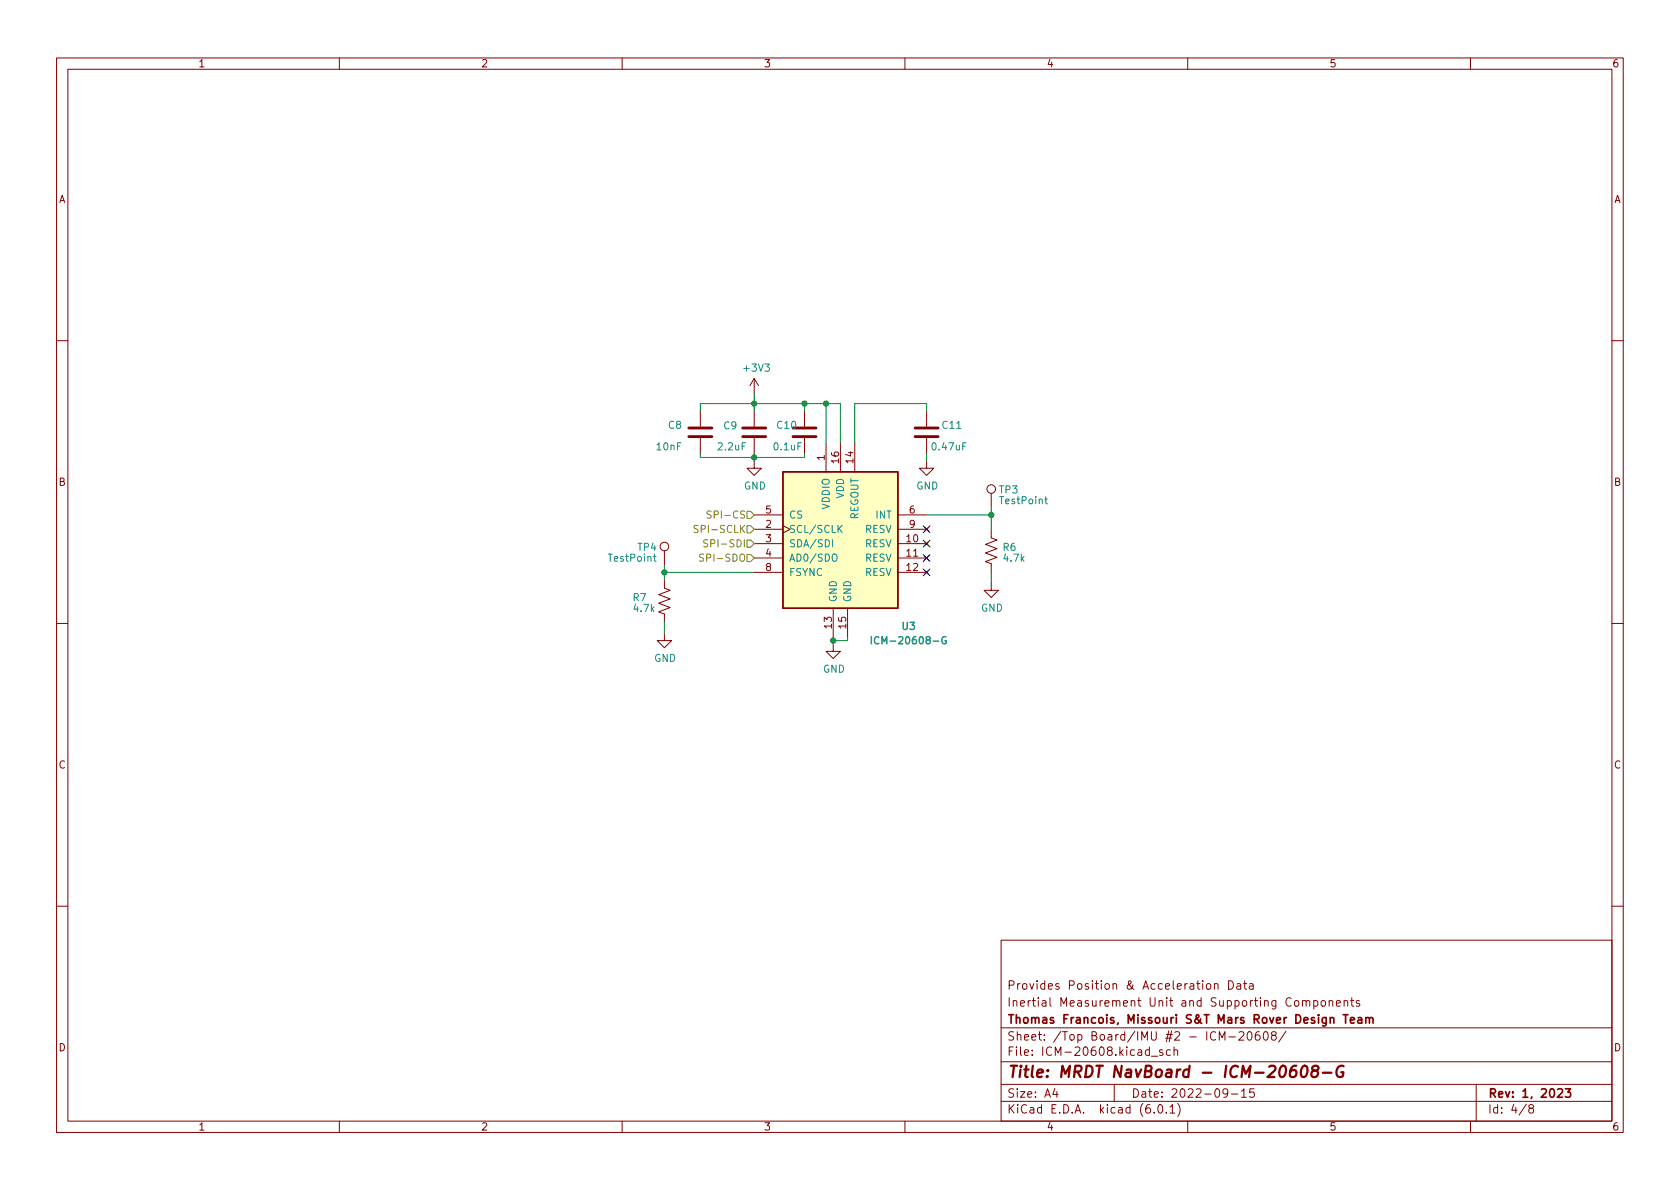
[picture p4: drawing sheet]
<svg xmlns="http://www.w3.org/2000/svg" width="297mm" height="210mm" viewBox="0 0 297 210" stroke-linecap="round" stroke-linejoin="round" font-family="sans-serif">
<g fill="none" stroke="#840000" stroke-width=".18">
<path d="M10 10.2h277v190.1h-277zM12 12.2h273v186.1h-273zM60 10.2v2M110 10.2v2M160 10.2v2M210 10.2v2M260 10.2v2M10 60.2h2M123.8 72.6v2.8M123.8 77.5v2.8M133.3 66.9l-.7 1.3M133.3 66.9v2.6"/>
<path d="M133.3 72.6v2.8M133.3 77.5v2.8M133.3 66.9l.8 1.3M142.2 72.6v2.8M142.2 77.5v2.8M146 78.4v5M148.6 78.4v5M151.1 78.4v5M163.8 72.6v2.8M163.8 77.5v2.8M285 60.2h2M117.5 97.4v2.5"/>
<path d="M133.3 81.5v1.3h1.3l-1.3 1.3-1.2-1.3h1.2M133.3 96.1h5.1M133.3 98.7h5.1M133.3 93.6h5.1M133.3 91.1h5.1M138.4 93l1.3 .6-1.3 .6M158.7 96.1h5.1M158.7 98.7h5.1M158.7 93.6h5.1M158.7 91.1h5.1M163.4 95.8l.8 .7M163.4 98.3l.8 .8"/>
<path d="M163.4 93.2l.8 .8M163.8 81.5v1.3h1.3l-1.3 1.3-1.2-1.3h1.2M164.2 95.8l-.8 .7M164.2 98.3l-.8 .8M164.2 93.2l-.8 .8M175.3 93.6v1.5l1 .4-2.1 .8 2.1 .7-2.1 .8 2.1 .7-2.1 .8 1.1 .4v1.5M175.3 87.2v2.6M10 110.2h2M117.5 102.5v1.5l1 .4-2 .8 2 .7-2 .8 2 .7-2 .8 1 .4v1.5M117.5 112v1.3h1.2l-1.2 1.2-1.3-1.2h1.3M133.3 101.2h5.1M147.3 113.9v1.3h1.3l-1.3 1.3-1.3-1.3h1.3"/>
<path d="M147.3 107.6v5M149.9 107.6v5M158.7 101.2h5.1M163.4 100.8l.8 .8M164.2 100.8l-.8 .8M175.3 103.1v1.3h1.2l-1.2 1.3-1.3-1.3h1.3M285 110.2h2M10 160.2h2M177 166.3h108v32h-108zM213.4 174l.4-.1 .3 .3v.4l-.3 .3h-.4l-.1-.3v-.4zM214.7 174.1l.2-.2 .4 .1 .1 .9M214.7 173.9v1"/>
<path d="M217.2 173.4a.76 .76 0 0 1 .9 .8 .76 .76 0 0 1-.9 .7zM218.7 174h.6l.1 .9M219.4 174.3l-.5 .1a.29 .29 0 0 0-.3 .2 .29 .29 0 0 0 .3 .3h.5M219.9 173.9h.5M220.1 173.4v1.3l.3 .2M220.9 174h.6l.1 .9M221.6 174.3l-.5 .1a.29 .29 0 0 0-.2 .2 .29 .29 0 0 0 .2 .3h.5M230.3 177.1l.2-.2 .4 .1v.9M230.3 176.9v1M230.9 177.1l.2-.2 .4 .1 .1 .9M232.3 177l.4-.1 .3 .3v.4l-.1 .3h-.6M232.3 176.9v1.5"/>
<path d="M233.7 177l.4-.1 .3 .3v.4l-.3 .3h-.4l-.1-.3v-.4zM235 177.1l.2-.2 .4 .1v.9M235 176.9v1M236.3 177.4l.7-.1-.1-.3-.4-.1-.2 .2 .1 .8h.5M237.6 177.1l.3-.2 .3 .1 .1 .9M237.6 176.9v1M238.8 176.9h.6M239 176.4v1.3l.4 .2M240.4 177l-.4-.1-.2 .2 .1 .3 .5 .1v.4h-.6M285 160.2h2M60 198.3v2M110 198.3v2"/>
<path d="M160 198.3v2M177 194.8h108M177 191.8h108M177 187.8h108M177 181.8h108M186.5 192.5l-.4 1h1M186.9 193v1M197 191.8v3M203.6 186.8h1.1M204.1 196.7v.1M204.9 195.4l.2-.1a.81 .81 0 0 1 .6 .7 .81 .81 0 0 1-.3 .8h-.2a.81 .81 0 0 1-.6-.6 .81 .81 0 0 1 .3-.8zM205.6 185.7l-.4-.1-.2 .2 .1 .3 .5 .1v.4h-.6"/>
<path d="M206.2 196.7v.1M206.9 195.8l.4-.5v1.5M206.9 196.8h.8M206.9 185.7l-.4-.1-.3 .3v.4l.2 .3h.5M207.6 185.8l.2-.2 .3 .1 .1 .9M207.6 185.1v1.5M208.2 195.1a1.72 1.72 0 0 1 0 2.3M210 198.3v2M215.6 183.9v-1.5l.5 1.1 .5-1.1v1.5M217.1 193.2l-.3 .3h-.3l-.3-.3 .2-.6 .4-.1 .2 .2a.99 .99 0 0 1-.4 1.3h-.2M217.3 183.4h1.1M217.7 193.5h1.2"/>
<path d="M219.1 182.6l.5-.2 .3 .2v.3l-.9 1h.9M219.5 193l.4-.5v1.5M219.5 194h.9M220.6 182.6l.3-.2a.81 .81 0 0 1 .5 .7 .81 .81 0 0 1-.3 .8h-.1a.81 .81 0 0 1-.4-1.3zM221.7 192.5h-.7l-.1 .7 .2-.1 .5 .1 .2 .2-.1 .5-.2 .1-.6-.1M222.6 182.4a.59 .59 0 0 0-.7 .7v.5l.2 .3h.4l.2-.1 .1-.5-.2-.2-.4-.1-.3 .3M223.5 182.6l.2-.2a.81 .81 0 0 1 .6 .7 .81 .81 0 0 1-.3 .8h-.1a.81 .81 0 0 1-.4-1.3zM225.1 183.1l-.3-.3 .1-.2 .2-.2 .4 .1 .1 .2v.2l-.7 .2-.1 .3v.2l.3 .3h.4l.1-.3v-.4l-.2-.1M227.4 182.4l-1.3 1.9M260 198.3v2M261 191.8v6.5M269.9 195.3l-1.3 1.9"/>
<path d="M270.6 196l-.3-.3 .1-.2 .2-.2 .4 .1 .2 .2-.1 .2-.7 .2-.1 .3v.2l.3 .3h.4l.2-.3-.1-.4-.2-.1"/>
<circle cx="117.5" cy="96.6" r=".76"/>
<circle cx="175.3" cy="86.5" r=".76"/>
</g>
<path d="M237.5 179.4h.8M237.9 179.4v1.5M241.5 179.9v1M238.8 180.4l.7-.1-.1-.3-.4-.1-.2 .2v.8h.6M240.1 180h.6l.1 .9M240.8 180.3l-.5 .1a.29 .29 0 0 0-.3 .2 .29 .29 0 0 0 .3 .3h.5M241.5 180.1l.2-.2 .4 .1v.9M242.1 180.1l.2-.2 .4 .1 .1 .9M275.4 192.7l.6-.2 .2 .2 .1 .3-1 1h1M276.8 192.5h.9l-.5 .6 .4 .1v.7l-.2 .1h-.4l-.2-.1" fill="none" stroke="#840000" stroke-width=".3"/>
<path d="M229.2 188.5a.91 .91 0 0 0-1.1 .8l-.1 .8 .2 .3a.66 .66 0 0 0 1-.3v-.5l-.1-.3a.66 .66 0 0 0-1 .3M230.3 188.7a.46 .46 0 0 1 .5-.2 .46 .46 0 0 1 .3 .3 1.15 1.15 0 0 1-.7 1.7l-.2-.1a1.54 1.54 0 0 1 .1-1.7zM232.3 189.3l-.2-.2-.1-.3a.64 .64 0 0 1 1.1-.1 .44 .44 0 0 1-.4 .6 .66 .66 0 0 0-.7 .3 .66 .66 0 0 0 0 .8 .65 .65 0 0 0 .9-.1 .65 .65 0 0 0 0-.9l-.2-.1M233.9 189.7h1.5M237.6 188.6a1.02 1.02 0 0 0-1.3 .6 1.02 1.02 0 0 0 .5 1.3l.6-.2 .1-.7h-.4" fill="none" stroke="#840000" stroke-width=".4"/>
<path d="M121.8 77.2h4.1M121.8 75.7h4.1M131.3 77.2h4.1M131.3 75.7h4.1M140.2 77.2h4.1M140.2 75.7h4.1M161.8 77.2h4.1M161.8 75.7h4.1" fill="none" stroke="#840000" stroke-width=".51"/>
<path d="M138.4 83.4h20.3v24.2h-20.3z" fill="#ffffc2" stroke="#ffffc2" stroke-width=".18"/>
<path d="M138.4 83.4h20.3v24.2h-20.3z" fill="none" stroke="#840000" stroke-width=".25"/>
<path d="M115.5 98.4h.5M115.7 98v1.1l.3 .1M147.2 95.4v1.3M147.3 98h.1a.43 .43 0 0 1 .6 .4v.4a.42 .42 0 0 1-.4 .5 .42 .42 0 0 1-.5-.5v-.4zM148.4 93.4l.5 .8M148.9 92.9l-.7 .7M184.7 88.2h.5M184.9 87.8v1.1l.3 .2" fill="none" stroke="#008484" stroke-width=".18"/>
<path d="M154.1 112.6v1.3M155.4 112.7a.6 .6 0 0 0-.8 .4 .6 .6 0 0 0 .6 .8l.2-.2M167.2 112.6a.59 .59 0 0 0-.7 .6 .59 .59 0 0 0 .7 .6l.1-.5h-.2" fill="none" stroke="#008484" stroke-width=".25"/>
<path d="M123.4 93l-.4-.1-.2 .1v.4l.5 .2 .1 .3-.2 .3-.5-.1M124.4 98h-.5l-.2 .1v.4l.6 .2 .1 .3-.2 .2h-.5M125.1 95.5l-.5-.1-.1 .2v.3l.5 .3 .1 .3-.2 .2-.5-.1M125.7 90.4h-.5l-.1 .1v.3l.5 .3 .1 .3-.2 .2h-.5M132.1 90.4h.6l.6 .7-.6 .6h-.6zM132.1 95.5h.6l.6 .6-.6 .7h-.6zM132.1 93h.6l.6 .6-.6 .6h-.6zM132.1 98h.6l.6 .7-.6 .6h-.6z" fill="none" stroke="#848400" stroke-width=".18"/>
<g fill="none" stroke="#008400" stroke-width=".18">
<path d="M123.8 72.6v-1.2h24.8v7M133.3 69.5v3.1M142.2 71.4v1.2M146 71.4v7M163.8 72.6v-1.2h-12.7v7M117.5 99.9v2.6M123.8 80.3v.6h18.4v-.6M133.3 80.3v1.2M163.8 80.3v1.2M163.8 91.1h11.5M175.3 89.8v3.8M117.5 110.1v1.9"/>
<path d="M117.5 101.2h15.8M147.3 112.6v1.3M149.9 112.6v.7h-2.6M175.3 101.2v1.9"/>
</g>
<path d="M163.2 95.5l1.2 1.2M163.2 98.1l1.2 1.2M163.2 93l1.2 1.2M164.4 95.5l-1.2 1.2M164.4 98.1l-1.2 1.2M164.4 93l-1.2 1.2M163.2 100.6l1.2 1.2M164.4 100.6l-1.2 1.2" fill="none" stroke="#000084" stroke-width=".18"/>
<g fill="#008400" stroke="#008400" stroke-width=".18">
<circle cx="147.3" cy="113.3" r=".46"/>
<circle cx="175.3" cy="91.1" r=".46"/>
<circle cx="146" cy="71.4" r=".46"/>
<circle cx="142.2" cy="71.4" r=".46"/>
<circle cx="133.3" cy="71.4" r=".46"/>
<circle cx="117.5" cy="101.2" r=".46"/>
<circle cx="133.3" cy="80.9" r=".46"/>
</g>
<text font-size="2.8" fill="#840000" x="178" y="190.6">Title: MRDT NavBoard - ICM-20608-G</text>
<g font-size="2.1" fill="#840000">
<text x="178" y="178">Inertial Measurement Unit and Supporting Components</text>
<text x="178" y="175">Provides Position &amp; Acceleration Data</text>
<text x="178" y="184">Sheet: /Top Board/IMU #2 - ICM-20608/</text>
<text x="178" y="181">Thomas Francois, Missouri S&amp;T Mars Rover Design Team</text>
<text x="178" y="186.7">File: ICM-20608.kicad_sch</text>
<text x="178" y="196.9">KiCad E.D.A. kicad (6.0.1)</text>
<text x="178" y="194.1">Size: A4</text>
<text x="200" y="194.1">Date: 2022-09-15</text>
<text x="263" y="194.1">Rev: 1, 2023</text>
<text x="263" y="196.9">Id: 4/8</text>
</g>
<g font-size="1.8" fill="#840000">
<text x="35" y="11.9">1</text>
<text x="85" y="11.9">2</text>
<text x="135" y="11.9">3</text>
<text x="185" y="11.9">4</text>
<text x="235" y="11.9">5</text>
<text x="285" y="11.9">6</text>
<text x="10.3" y="35.9">A</text>
<text x="285.3" y="35.9">A</text>
<text x="145.8" y="81.4" transform="rotate(-90 145.8 81.4)">1</text>
<text x="148.3" y="81.9" transform="rotate(-90 148.3 81.9)">16</text>
<text x="150.9" y="81.9" transform="rotate(-90 150.9 81.9)">14</text>
<text x="10.3" y="85.9">B</text>
<text x="285.3" y="85.9">B</text>
<text x="135.4" y="93.3">2</text>
<text x="135.4" y="95.9">3</text>
<text x="135.4" y="90.8">5</text>
<text x="160.3" y="95.9">10</text>
<text x="160.8" y="90.8">6</text>
<text x="160.8" y="93.3">9</text>
<text x="135.4" y="98.4">4</text>
<text x="135.4" y="101">8</text>
<text x="160.3" y="98.4">11</text>
<text x="160.3" y="101">12</text>
<text x="147.1" y="111.1" transform="rotate(-90 147.1 111.1)">13</text>
<text x="149.6" y="111.1" transform="rotate(-90 149.6 111.1)">15</text>
<text x="10.3" y="135.9">C</text>
<text x="285.3" y="135.9">C</text>
<text x="10.3" y="185.9">D</text>
<text x="285.3" y="185.9">D</text>
<text x="35" y="199.9">1</text>
<text x="85" y="199.9">2</text>
<text x="135" y="199.9">3</text>
<text x="185" y="199.9">4</text>
<text x="235" y="199.9">5</text>
<text x="285" y="199.9">6</text>
</g>
<g font-size="1.8" fill="#008484">
<text x="131.6" y="65.7">+3V3</text>
<text x="118.2" y="75.8">C8</text>
<text x="128" y="75.9">C9</text>
<text x="137.5" y="75.8">C10</text>
<text x="166.7" y="75.8">C11</text>
<text x="116.2" y="79.6">10nF</text>
<text x="127.1" y="79.6">2.2uF</text>
<text x="136.9" y="79.6">0.1uF</text>
<text x="165" y="79.6">0.47uF</text>
<text x="131.5" y="86.6">GND</text>
<text x="149.2" y="88.2" transform="rotate(-90 149.2 88.2)">VDD</text>
<text x="162" y="86.6">GND</text>
<text x="176.7" y="87.2">TP3</text>
<text x="176.9" y="89.1">TestPoint</text>
<text x="139.4" y="94.2">SCL/SCLK</text>
<text x="139.4" y="91.7">CS</text>
<text x="146.7" y="90.1" transform="rotate(-90 146.7 90.1)">VDDIO</text>
<text x="151.8" y="92" transform="rotate(-90 151.8 92)">REGOUT</text>
<text x="152.9" y="94.2">RESV</text>
<text x="154.9" y="91.7">INT</text>
<text x="107.7" y="99.3">TestPoint</text>
<text x="112.8" y="97.4">TP4</text>
<text x="139.4" y="96.8">SDA/SDI</text>
<text x="139.4" y="99.3">AD0/SDO</text>
<text x="139.4" y="101.8">FSYNC</text>
<text x="152.9" y="96.8">RESV</text>
<text x="152.9" y="99.3">RESV</text>
<text x="152.9" y="101.8">RESV</text>
<text x="177.4" y="97.4">R6</text>
<text x="177.5" y="99.3">4.7k</text>
<text x="111.9" y="106.3">R7</text>
<text x="148" y="106.5" transform="rotate(-90 148 106.5)">GND</text>
<text x="150.5" y="106.5" transform="rotate(-90 150.5 106.5)">GND</text>
<text x="112.1" y="108.2">4.7k</text>
<text x="155.3" y="113.9">ICM-20608-G</text>
<text x="159.5" y="111.4">U3</text>
<text x="173.4" y="108.1">GND</text>
<text x="115.6" y="117">GND</text>
<text x="145.5" y="118.9">GND</text>
</g>
<g font-size="1.8" fill="#848400">
<text x="123.7" y="94.2">SPI-SCLK</text>
<text x="126.1" y="91.7">SPI-CS</text>
<text x="124.7" y="99.3">SPI-SDO</text>
<text x="125.6" y="96.8">SPI-SDI</text>
</g>
</svg>
